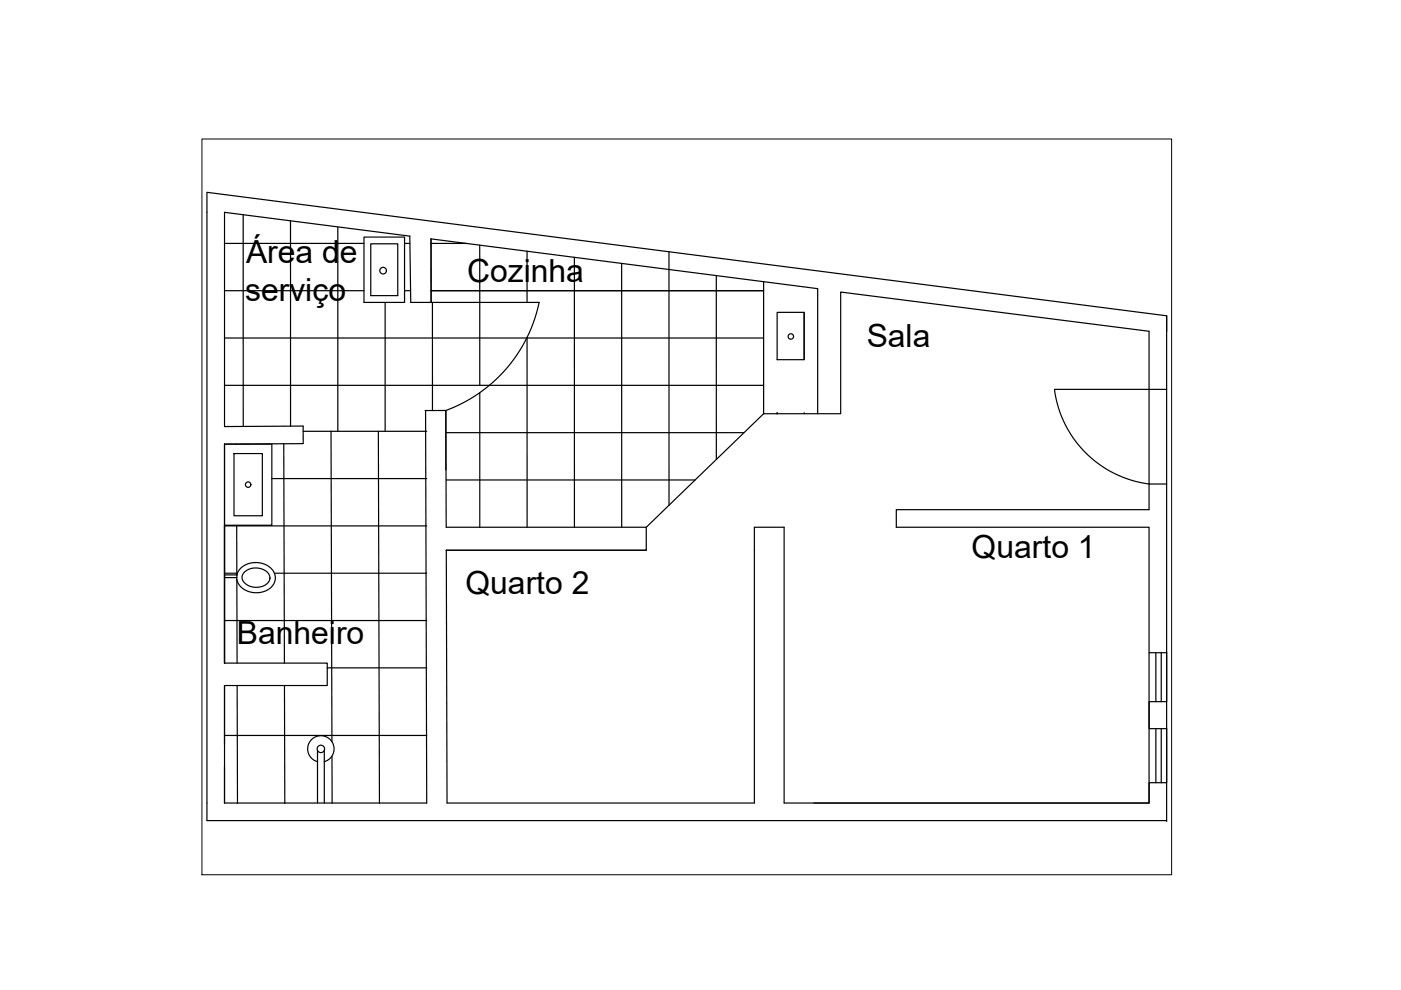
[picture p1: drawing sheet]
<svg xmlns="http://www.w3.org/2000/svg" width="297mm" height="210mm" viewBox="0 0 297 210" stroke-linecap="round" stroke-linejoin="round" font-family="sans-serif">
<!-- layer: 0 -->
<g fill="none" stroke="#000" stroke-width=".25">
<path d="M47.6 51.6h29.6M51.6 45.5v44.9M61.6 46.8v43.6M71.6 48.2v43.2M77.2 50.3h8.6v13.8h-8.6zM78.6 51.7h5.7v11h-5.7zM85.8 51.6h1.1M91.4 50.6v13.5h-4.3l-.2-14-39.3-5.1v45.4l16.7-.1v3.8l-16.7 .1M91.4 50.6l82 10.6v26.5M91.4 51.6h7.4M91.4 50.6v13.5M101.7 52v29.7"/>
<path d="M111.7 53.3v10.8M121.8 54.6v57.2M131.8 55.8v56M141.8 53.4v53.7M151.9 58.4v39M161.9 59.7v28M47.6 61.6h29.6M47.6 71.7h114.3M81.7 64.1v27.3M85.8 61.6h1.2M91.4 64.1h22.9a31.2 31.2 0 0 1-19.8 22.9l.1 24.8h42.4M91.4 61.6h70.5"/>
<path d="M91.7 64.1v22.9M111.7 71.5l.1 40.3M164.8 66.2h5.7v10.1h-5.7zM170.5 66.2v10.1M247.4 67l-203.5-26.2v133.2h203.5M247.4 67v71.4M247.4 67v3.2M47.6 94.2h10v17.2h-10zM47.6 81.7h114.3M49.6 96.2h6v13.2h-6zM50.1 94.1v.1M60.2 94.1l.1 46.5"/>
<path d="M64.3 91.4h26.2M70.2 91.4l.2 65.9M80.2 91.4l.3 78.9M90.1 87h4.4v12.6M90.2 87l.3 83.3h-42.9v-25h21.8v-4.7h-21.8v-46.4M94.6 91.7h63.2M101.7 83.3v28.5M161.9 87.7h16.3v-25.8l65.4 8.3v37.9h-53.6v3.7h53.6v58.5h-71M161.9 87.7l-24.9 24.1M164.8 87.7h.1M170.5 87.7h.1M247.4 82.6h-23.8a23.2 23.2 0 0 0 20 20h3.8"/>
<path d="M47.6 111.5h42.9M50.2 111.4v10.5M57.6 101.5h32.9M94.6 101.8h52.8M94.6 116.7h42.4M94.6 116.7l.2 53.6h65.1v-58.5h6.4v58.5h77.3v-4.3h3.8v-11.5h-3.8v-5.7h3.8v-10.4M137 111.8v4.9h-42.4M47.6 121.9h2.6v.6M47.6 131.6h42.9M47.6 121.5h2.7M47.6 122.5h2.6M50.2 122a4.2 4.2 0 0 1 6-2.4 2.95 2.95 0 0 1 2.2 2.9 2.95 2.95 0 0 1-2.3 2.9 4.5 4.5 0 0 1-5.8-2.3l-.1-.6"/>
<path d="M50.2 122.9l.1 17.7M51.8 121.4a3.5 3.5 0 0 1 5.3 .6 2.02 2.02 0 0 1-2 2.4 2.98 2.98 0 0 1-3.8-2zM58.2 121.5h32.3M243.6 138.4h3.8M245.1 138.4v10.4M246.2 138.4v10.4M247.4 138.4v35.8M47.6 155.9h42.9M50.3 145.3l.1 25.1M60.3 145.3l.1 25.1M67.3 159.1v11.2M68.8 159.1v11.2"/>
<path d="M69.4 141.6h21.1M245.1 154.5v11.5M246.2 154.5v11.5M67.3 161.5a2.8 2.8 0 0 1-1.6-4.3 2.8 2.8 0 0 1 4.6 0 2.8 2.8 0 0 1-1.6 4.3M70.4 160.3v10"/>
<circle cx="81.2" cy="57.4" r=".7"/>
<circle cx="167.7" cy="71.3" r=".58"/>
<circle cx="52.6" cy="102.8" r=".58"/>
<circle cx="68" cy="158.8" r=".79"/>
</g>
<path d="M42.8 29.5h205.6v156h-205.6z" fill="none" stroke="#000" stroke-width=".21"/>
<g font-size="6.8">
<text x="52.2" y="55.9">Área de</text>
<text x="99" y="59.7">Cozinha</text>
<text x="52" y="63.9">serviço</text>
<text x="183.8" y="73.5">Sala</text>
<text x="206" y="118.2">Quarto 1</text>
<text x="98.7" y="126">Quarto 2</text>
<text x="50.2" y="136.4">Banheiro</text>
</g>
</svg>
